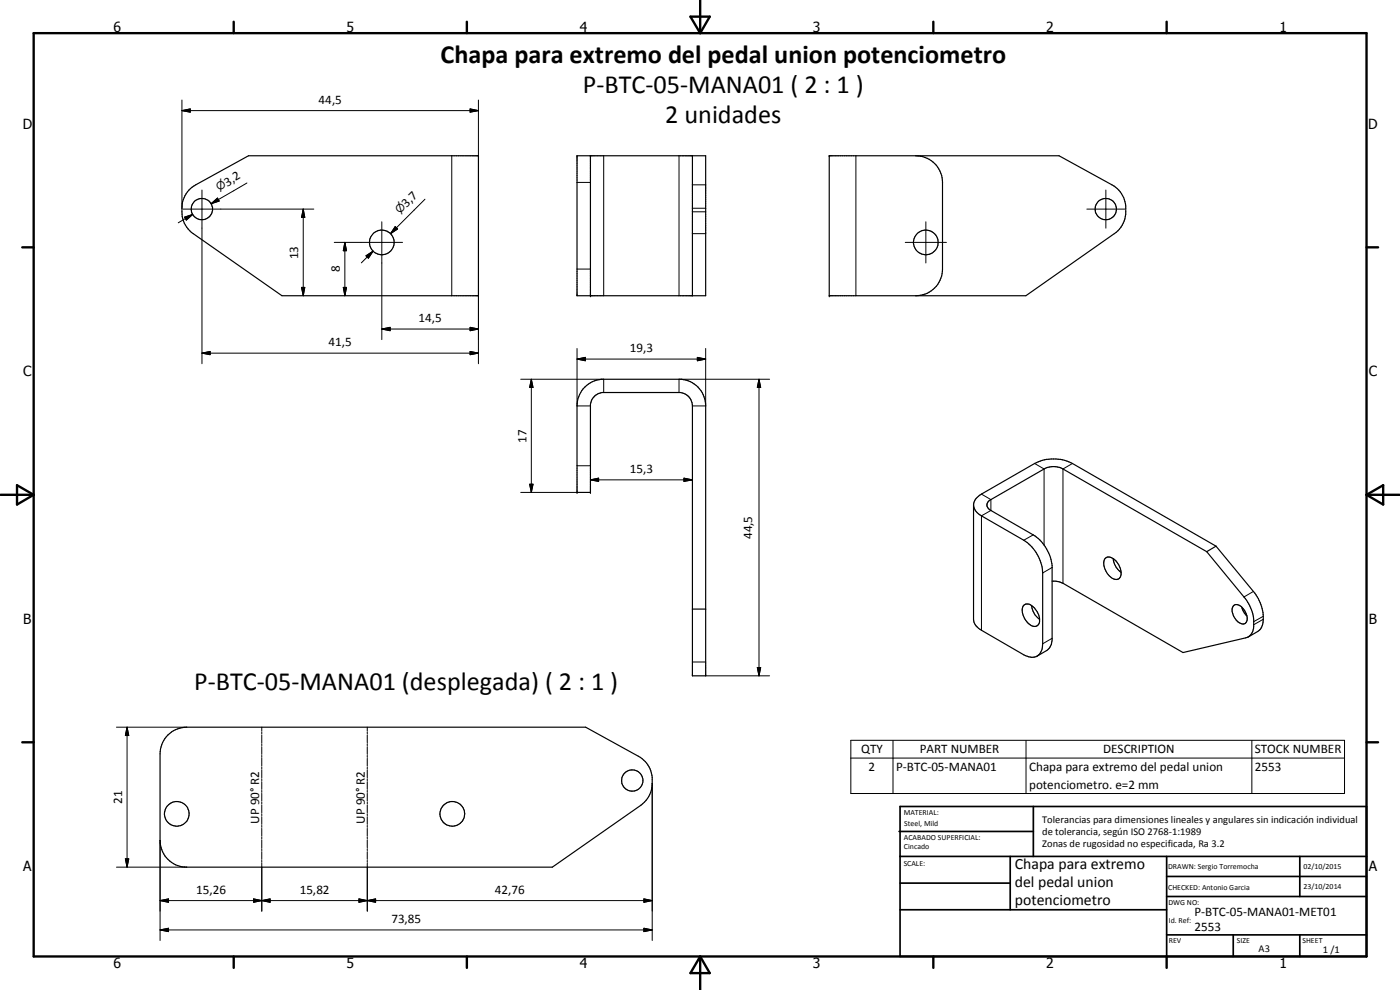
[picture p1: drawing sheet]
<svg xmlns="http://www.w3.org/2000/svg" width="420mm" height="297mm" viewBox="0 0 420 297" stroke-linecap="round" stroke-linejoin="round" font-family="sans-serif">
<g fill="none" stroke="#000" stroke-width=".35">
<path d="M56.7 57.1l2-1.6 15.9-8.8h69v42h-59l-26.6-18.6a9 9 0 0 1-1.3-13zM173.2 46.7h38.6v42h-38.6zM177.2 46.7v42M207.8 46.7v42M248.9 46.7h68.9l15.9 8.8a8 8 0 0 1 4.2 6.3 8.9 8.9 0 0 1-1.1 5.8l-1.8 2.1-27.1 19h-59zM274.9 46.7a8 8 0 0 1 8 8v26a8 8 0 0 1-8 8M175 116.6a8.3 8.3 0 0 1 5.5-2.8h24a8.1 8.1 0 0 1 7.3 8v81h-4v-81a4.1 4.1 0 0 0-3.6-4h-23.5a4.1 4.1 0 0 0-3.5 3.5v26.4h-4v-26.6a8.4 8.4 0 0 1 1.8-4.5zM292.2 151.5a4.1 4.1 0 0 1 2.3-3.2l16-9.2a12.4 12.4 0 0 1 11.3 0l43.1 24.8M292.2 151.5a4.1 4.1 0 0 0 2.3 3.3l12.7 7.3a12.3 12.3 0 0 1 5.7 9.8v21.3a4.2 4.2 0 0 1-1.6 3.6M292.2 151.5v34.3a3.9 3.9 0 0 0 2.3 3.3l13.8 7.8a3.3 3.3 0 0 0 3-.1M331.7 167.6a2.47 2.47 0 0 1 3.5 1.1 3.8 3.8 0 0 1 .5 5 3.6 3.6 0 0 1-4-2.8 3.4 3.4 0 0 1 0-3.3zM334.1 167.6a5.8 5.8 0 0 0 2.4 4.1"/>
<path d="M362.2 165.5l11.1 13.6a12.5 12.5 0 0 1 2.9 6.9v2a3.4 3.4 0 0 1-2.4 3.4l-18.8 4.4-36-20.8-1.5-.5-1.7-.1M362.2 165.5l-43.2-24.8a5.9 5.9 0 0 0-5.7 0l-15.9 9.2a1.71 1.71 0 0 0-1.2 1.6 1.71 1.71 0 0 0 1.2 1.7l12.7 7.3a12.6 12.6 0 0 1 5.7 9.2v22.3a4.1 4.1 0 0 1-1.7 3.2l-2.8 1.6M364.9 163.9l11.3 13.6a11.1 11.1 0 0 1 2.3 10.9l-1.1 1.1-2.8 1.6M364.9 163.9l-2.7 1.6M207.8 182.8h4M307.2 181.7a2.03 2.03 0 0 1 2.9 .4 4.8 4.8 0 0 1 1.6 5.3 1.87 1.87 0 0 1-2.9-.2 4.8 4.8 0 0 1-1.6-5.5zM309.6 181.7a5.6 5.6 0 0 0 2.4 4.1M370.3 181.7a2.54 2.54 0 0 1 3.3 1.6 3.1 3.1 0 0 1 .2 3.7 2.53 2.53 0 0 1-3.3-1.7 3.1 3.1 0 0 1-.2-3.6zM372.7 182.2l.8 1.7 .7 .9M50.4 220.5a8 8 0 0 1 5.6-2.3h119.8l15.8 8.7a8 8 0 0 1 4.1 6.4 8.9 8.9 0 0 1-1 5.7l-.8 1.2-1.5 1.4-26.6 18.6h-109.8a8 8 0 0 1-8-8v-26a8.2 8.2 0 0 1 2.4-5.7z"/>
<circle cx="60.6" cy="62.7" r="3.2"/>
<circle cx="114.6" cy="72.7" r="3.7"/>
<circle cx="277.9" cy="72.7" r="3.7"/>
<circle cx="331.9" cy="62.7" r="3.2"/>
<circle cx="189.8" cy="234.2" r="3.2"/>
<circle cx="53.1" cy="244.2" r="3.7"/>
<circle cx="135.8" cy="244.2" r="3.7"/>
</g>
<g fill="none" stroke="#000" stroke-width=".3">
<path d="M54.6 33.2l2.5-.5v1zM54.6 33.2h89M54.6 30v32.5M141.1 32.7l2.5 .5-2.5 .5zM143.6 30v16.7M60.6 57v52.1M65.5 59.9l-2.1 1.2M74.1 54.9l-10.7 6.2M127.5 59.8l-10.3 10.3M135.6 46.7v42M173.2 54.7h4M181.2 46.7v42"/>
<path d="M203.8 46.7v42M207.8 55.5h4M256.9 46.7v42M331.9 57v11.5M54.9 62.7h39.3M55.4 65.2l2.4-.9-1.9 1.7zM57.8 64.3l-4.3 2.5M63.4 61.1l1.9-1.7 .5 .9zM91 62.7l.5 2.5h-1zM91 62.7v26M100.3 72.7h20.5M103.5 72.7l.5 2.5h-1z"/>
<path d="M103.5 72.7v16M109.8 76.8l2.2-1.4-1.4 2.1zM112 75.4l-3.6 3.5M114.6 66.5v35.4M118.6 68l.7 .7-2.1 1.4zM207.8 63.5h4M207.8 70.1h4M207.8 62.5h4M271.7 72.7h12.3M277.9 66.5v12.4M326.2 62.7h11.4M90.5 86.2h1l-.5 2.5z"/>
<path d="M103 86.2h1l-.5 2.5zM114.6 98.7l2.5-.5v1zM114.6 98.7h29M141.1 98.2l2.5 .5-2.5 .5zM143.6 88.7v20.4M173.2 80.7h4M60.6 106l2.5-.5v.9zM60.6 106h83M141.1 105.5l2.5 .5-2.5 .4zM156.3 113.8h24.9v4M159.5 113.8l.5 2.4h-1zM159.5 113.8v33.9"/>
<path d="M173.2 107.7l2.5-.5v1zM173.2 104.6v17.2h4M173.2 107.7h38.6M209.3 107.2l2.5 .5-2.5 .5zM211.8 104.6v17.2h-4M227.8 113.8l.5 2.4h-1zM227.8 113.8v89M231 113.8h-27.2v4M173.2 139.7h4M310.5 139.1l2.8 1.6v22.8M321.8 139.1l-2.8 1.6v34.3M156.3 147.7h16.9"/>
<path d="M159 145.3h1l-.5 2.4zM177.2 144l2.5-.5v.9zM177.2 144h30.6M205.3 143.5l2.5 .5-2.5 .4zM294.5 148.3l2.9 1.6v3.3l-2.9 1.6v34.3M310.1 160.5l-2.9 1.6M315.8 170.3l-2.9 1.6M376.2 177.5l-2.9 1.6M207.8 198.6h4M315.8 191.5l-2.9 1.7M379.1 185.8l-2.9 1.7M379.1 184.9l-2.9 1.6"/>
<path d="M35 218.2h21M38.1 218.2l.5 2.5h-1zM38.1 218.2v42M78.6 218.2v1.2M78.6 219.6v.6M110.2 218.2v1.2M110.2 219.6v.6M211.8 202.8h19.2M227.3 200.3h1l-.5 2.5zM78.6 220.5v2.4M78.6 223.1v.6M78.6 224v2.4"/>
<path d="M78.6 226.7v.5M78.6 227.5v2.4M78.6 230.2v.6M78.6 231v2.3M78.6 233.6v.6M78.6 234.5v2.4M78.6 237.2v.5M78.6 238v2.4M110.2 220.5v2.4M110.2 223.1v.6M110.2 224v2.4M110.2 226.7v.5"/>
<path d="M110.2 227.5v2.4M110.2 230.2v.6M110.2 231v2.3M110.2 233.6v.6M110.2 234.5v2.4M110.2 237.2v.5M110.2 238v2.4M195.7 235v47.2M255.3 222.1h148.2v16h-148.2zM255.3 227.5h148.2M268 222.1v16M307.9 222.1v16"/>
<path d="M375.7 222.1v16M37.6 257.7h1l-.5 2.5zM48 252.2v30M78.6 240.7v.5M78.6 241.5v2.3M78.6 244.1v.6M78.6 245v2.4M78.6 247.6v.6M78.6 248.5v2.4M78.6 251.1v.6M78.6 252v2.4M78.6 254.6v.6"/>
<path d="M78.6 255.5v2.4M78.6 258.1v.6M78.6 259v14.4M110.2 240.7v.5M110.2 241.5v2.3M110.2 244.1v.6M110.2 245v2.4M110.2 247.6v.6M110.2 248.5v2.4M110.2 251.1v.6M110.2 252v2.4M110.2 254.6v.6"/>
<path d="M110.2 255.5v2.4M110.2 258.1v.6M110.2 259v14.4M35 260.2h21M48 270.2l2.6-.5v1zM48 279l2.6-.5v1zM48 270.2h147.7M48 279h147.7M76.1 269.7l2.5 .5-2.5 .5zM78.6 270.2l2.5-.5v1zM107.7 269.7l2.5 .5-2.5 .5zM107.7 269.7l5 1v-1l-5 1z"/>
<path d="M110.2 270.2l2.5-.5v1zM193.2 269.7l2.5 .5-2.5 .5zM193.2 278.5l2.5 .5-2.5 .5z"/>
</g>
<g fill="#000">
<circle cx="177.2" cy="46.7" r=".18"/>
<circle cx="248.9" cy="46.7" r=".18"/>
<circle cx="177.2" cy="88.7" r=".18"/>
<circle cx="248.9" cy="88.7" r=".18"/>
<circle cx="173.2" cy="147.7" r=".18"/>
<circle cx="177.2" cy="147.7" r=".18"/>
</g>
<g fill="none" stroke="#000" stroke-width=".71">
<path d="M10.1 9.9h400v277.1h-400zM70.1 6.5v3.4M140.1 6.5v3.4M207.2 5h5.8l-2.9 4.9zM210.1 0v9.9M280.1 6.5v3.4M350.1 6.5v3.4M6.7 74.2h3.4M410.1 74.2h3.5M.1 148.5h10M5.1 145.6l5 2.9-5 2.9zM410.1 148.5h10"/>
<path d="M410.1 148.5l5-2.9v5.8zM6.7 222.7h3.4M410.1 222.7h3.5M70.1 287v3.4M140.1 287v3.4M210.1 287v10M210.1 287l2.9 5h-5.8zM280.1 287v3.4M350.1 287v3.4"/>
</g>
<g fill="none" stroke="#000" stroke-width=".51">
<path d="M269.8 249.5h40.3M270.1 242h140v45h-140zM270.1 257h140M303.2 257v16M310.1 242v15M350.1 257v30M390.1 257v12M270.1 265h33.1M270.1 273h80M350.1 269h60M350.1 263h60M350.1 280.5h60"/>
<path d="M370.1 280.5v6.5M390.1 280.5v6.5"/>
</g>
<g fill="#000">
<path d="M54.6 33.2l2.5-.5v1zM141.1 32.7l2.5 .5-2.5 .5zM63.4 61.1l1.9-1.7 .5 .9zM55.4 65.2l2.4-.9-1.9 1.7zM91 62.7l.5 2.5h-1zM103.5 72.7l.5 2.5h-1zM109.8 76.8l2.2-1.4-1.4 2.1zM118.6 68l.7 .7-2.1 1.4zM90.5 86.2h1l-.5 2.5zM103 86.2h1l-.5 2.5zM114.6 98.7l2.5-.5v1zM141.1 98.2l2.5 .5-2.5 .5z"/>
<path d="M60.6 106l2.5-.5v.9zM141.1 105.5l2.5 .5-2.5 .4zM159.5 113.8l.5 2.4h-1zM173.2 107.7l2.5-.5v1zM209.3 107.2l2.5 .5-2.5 .5zM227.8 113.8l.5 2.4h-1zM159 145.3h1l-.5 2.4zM177.2 144l2.5-.5v.9zM205.3 143.5l2.5 .5-2.5 .4zM227.3 200.3h1l-.5 2.5zM38.1 218.2l.5 2.5h-1zM37.6 257.7h1l-.5 2.5z"/>
<path d="M48 270.2l2.6-.5v1zM48 279l2.6-.5v1zM76.1 269.7l2.5 .5-2.5 .5zM78.6 270.2l2.5-.5v1zM107.7 269.7l2.5 .5-2.5 .5zM110.2 270.2l2.5-.5v1zM193.2 269.7l2.5 .5-2.5 .5zM193.2 278.5l2.5 .5-2.5 .5z"/>
</g>
<g font-size="7.9">
<text x="132.2" y="18.8">Chapa para extremo del pedal union potenciometro</text>
<text x="175" y="27.8">P-BTC-05-MANA01 ( 2 : 1 )</text>
<text x="199.6" y="36.8">2 unidades</text>
<text x="58.3" y="207.1">P-BTC-05-MANA01 (desplegada) ( 2 : 1 )</text>
</g>
<g font-size="4.7">
<text x="304.6" y="260.8">Chapa para extremo</text>
<text x="304.6" y="266.2">del pedal union</text>
<text x="304.6" y="271.6">potenciometro</text>
</g>
<g font-size="4.2">
<text x="34" y="9.6">6</text>
<text x="104" y="9.6">5</text>
<text x="174" y="9.6">4</text>
<text x="244" y="9.6">3</text>
<text x="314" y="9.6">2</text>
<text x="384" y="9.6">1</text>
<text x="6.8" y="38.7">D</text>
<text x="410.6" y="38.7">D</text>
<text x="7" y="112.9">C</text>
<text x="410.8" y="112.9">C</text>
<text x="7" y="187.1">B</text>
<text x="410.8" y="187.1">B</text>
<text x="7" y="261.4">A</text>
<text x="410.8" y="261.4">A</text>
<text x="34" y="290.4">6</text>
<text x="104" y="290.4">5</text>
<text x="174" y="290.4">4</text>
<text x="244" y="290.4">3</text>
<text x="314" y="290.4">2</text>
<text x="384" y="290.4">1</text>
</g>
<g font-size="3.9">
<text x="95.6" y="31.1">44,5</text>
<text x="68.1" y="56" transform="rotate(-30 68.1 56)">3,2</text>
<text x="122" y="62.3" transform="rotate(-45 122 62.3)">3,7</text>
<text x="89.5" y="77.8" transform="rotate(-90 89.5 77.8)">13</text>
<text x="102" y="81.7" transform="rotate(-90 102 81.7)">8</text>
<text x="125.6" y="96.7">14,5</text>
<text x="98.6" y="103.9">41,5</text>
<text x="189" y="105.7">19,3</text>
<text x="158" y="132.8" transform="rotate(-90 158 132.8)">17</text>
<text x="189" y="141.9">15,3</text>
<text x="225.7" y="161.8" transform="rotate(-90 225.7 161.8)">44,5</text>
<text x="258.4" y="226.1">QTY</text>
<text x="276" y="226.1">PART NUMBER</text>
<text x="331.1" y="226.1">DESCRIPTION</text>
<text x="376.6" y="226.1">STOCK NUMBER</text>
<text x="260.7" y="231.4">2</text>
<text x="268.9" y="231.4">P-BTC-05-MANA01</text>
<text x="308.9" y="231.4">Chapa para extremo del pedal union</text>
<text x="376.6" y="231.4">2553</text>
<text x="308.9" y="236.8">potenciometro. e=2 mm</text>
<text x="36.6" y="241.2" transform="rotate(-90 36.6 241.2)">21</text>
<text x="77.8" y="247.1" transform="rotate(-90 77.8 247.1)">UP 90° R2</text>
<text x="109.5" y="247.1" transform="rotate(-90 109.5 247.1)">UP 90° R2</text>
<text x="58.9" y="268.1">15,26</text>
<text x="89.9" y="268.1">15,82</text>
<text x="148.5" y="268.1">42,76</text>
<text x="358.5" y="275">P-BTC-05-MANA01-MET01</text>
<text x="117.5" y="276.9">73,85</text>
<text x="358.5" y="279.4">2553</text>
</g>
<g font-size="3.3">
<text x="65.7" y="57.4" transform="rotate(-30 65.7 57.4)">n</text>
<text x="120" y="64.3" transform="rotate(-45 120 64.3)">n</text>
</g>
<g font-size="3.1">
<text x="312.7" y="246.8">Tolerancias para dimensiones lineales y angulares sin indicación individual</text>
<text x="312.7" y="250.4">de tolerancia, según ISO 2768-1:1989</text>
<text x="312.7" y="254">Zonas de rugosidad no especificada, Ra 3.2</text>
<text x="377.7" y="285.6">A3</text>
<text x="397" y="285.9">1 /1</text>
</g>
<g font-size="2.4">
<text x="271.2" y="244.4">MATERIAL:</text>
<text x="271.3" y="252">ACABADO SUPERFICIAL:</text>
<text x="271.4" y="247.9">Steel, Mild</text>
<text x="271.3" y="254.6">Cincado</text>
<text x="271.2" y="259.7">SCALE:</text>
<text x="350.6" y="260.8">DRAWN: Sergio Torremocha</text>
<text x="391.2" y="260.6">02/10/2015</text>
<text x="350.6" y="267">CHECKED: Antonio Garcia</text>
<text x="391.2" y="266.7">23/10/2014</text>
<text x="350.6" y="271.4">DWG NO:</text>
<text x="350.8" y="276.9">Id. Ref:</text>
<text x="350.8" y="282.8">REV</text>
<text x="371.2" y="282.9">SIZE</text>
<text x="390.9" y="282.9">SHEET</text>
</g>
</svg>
